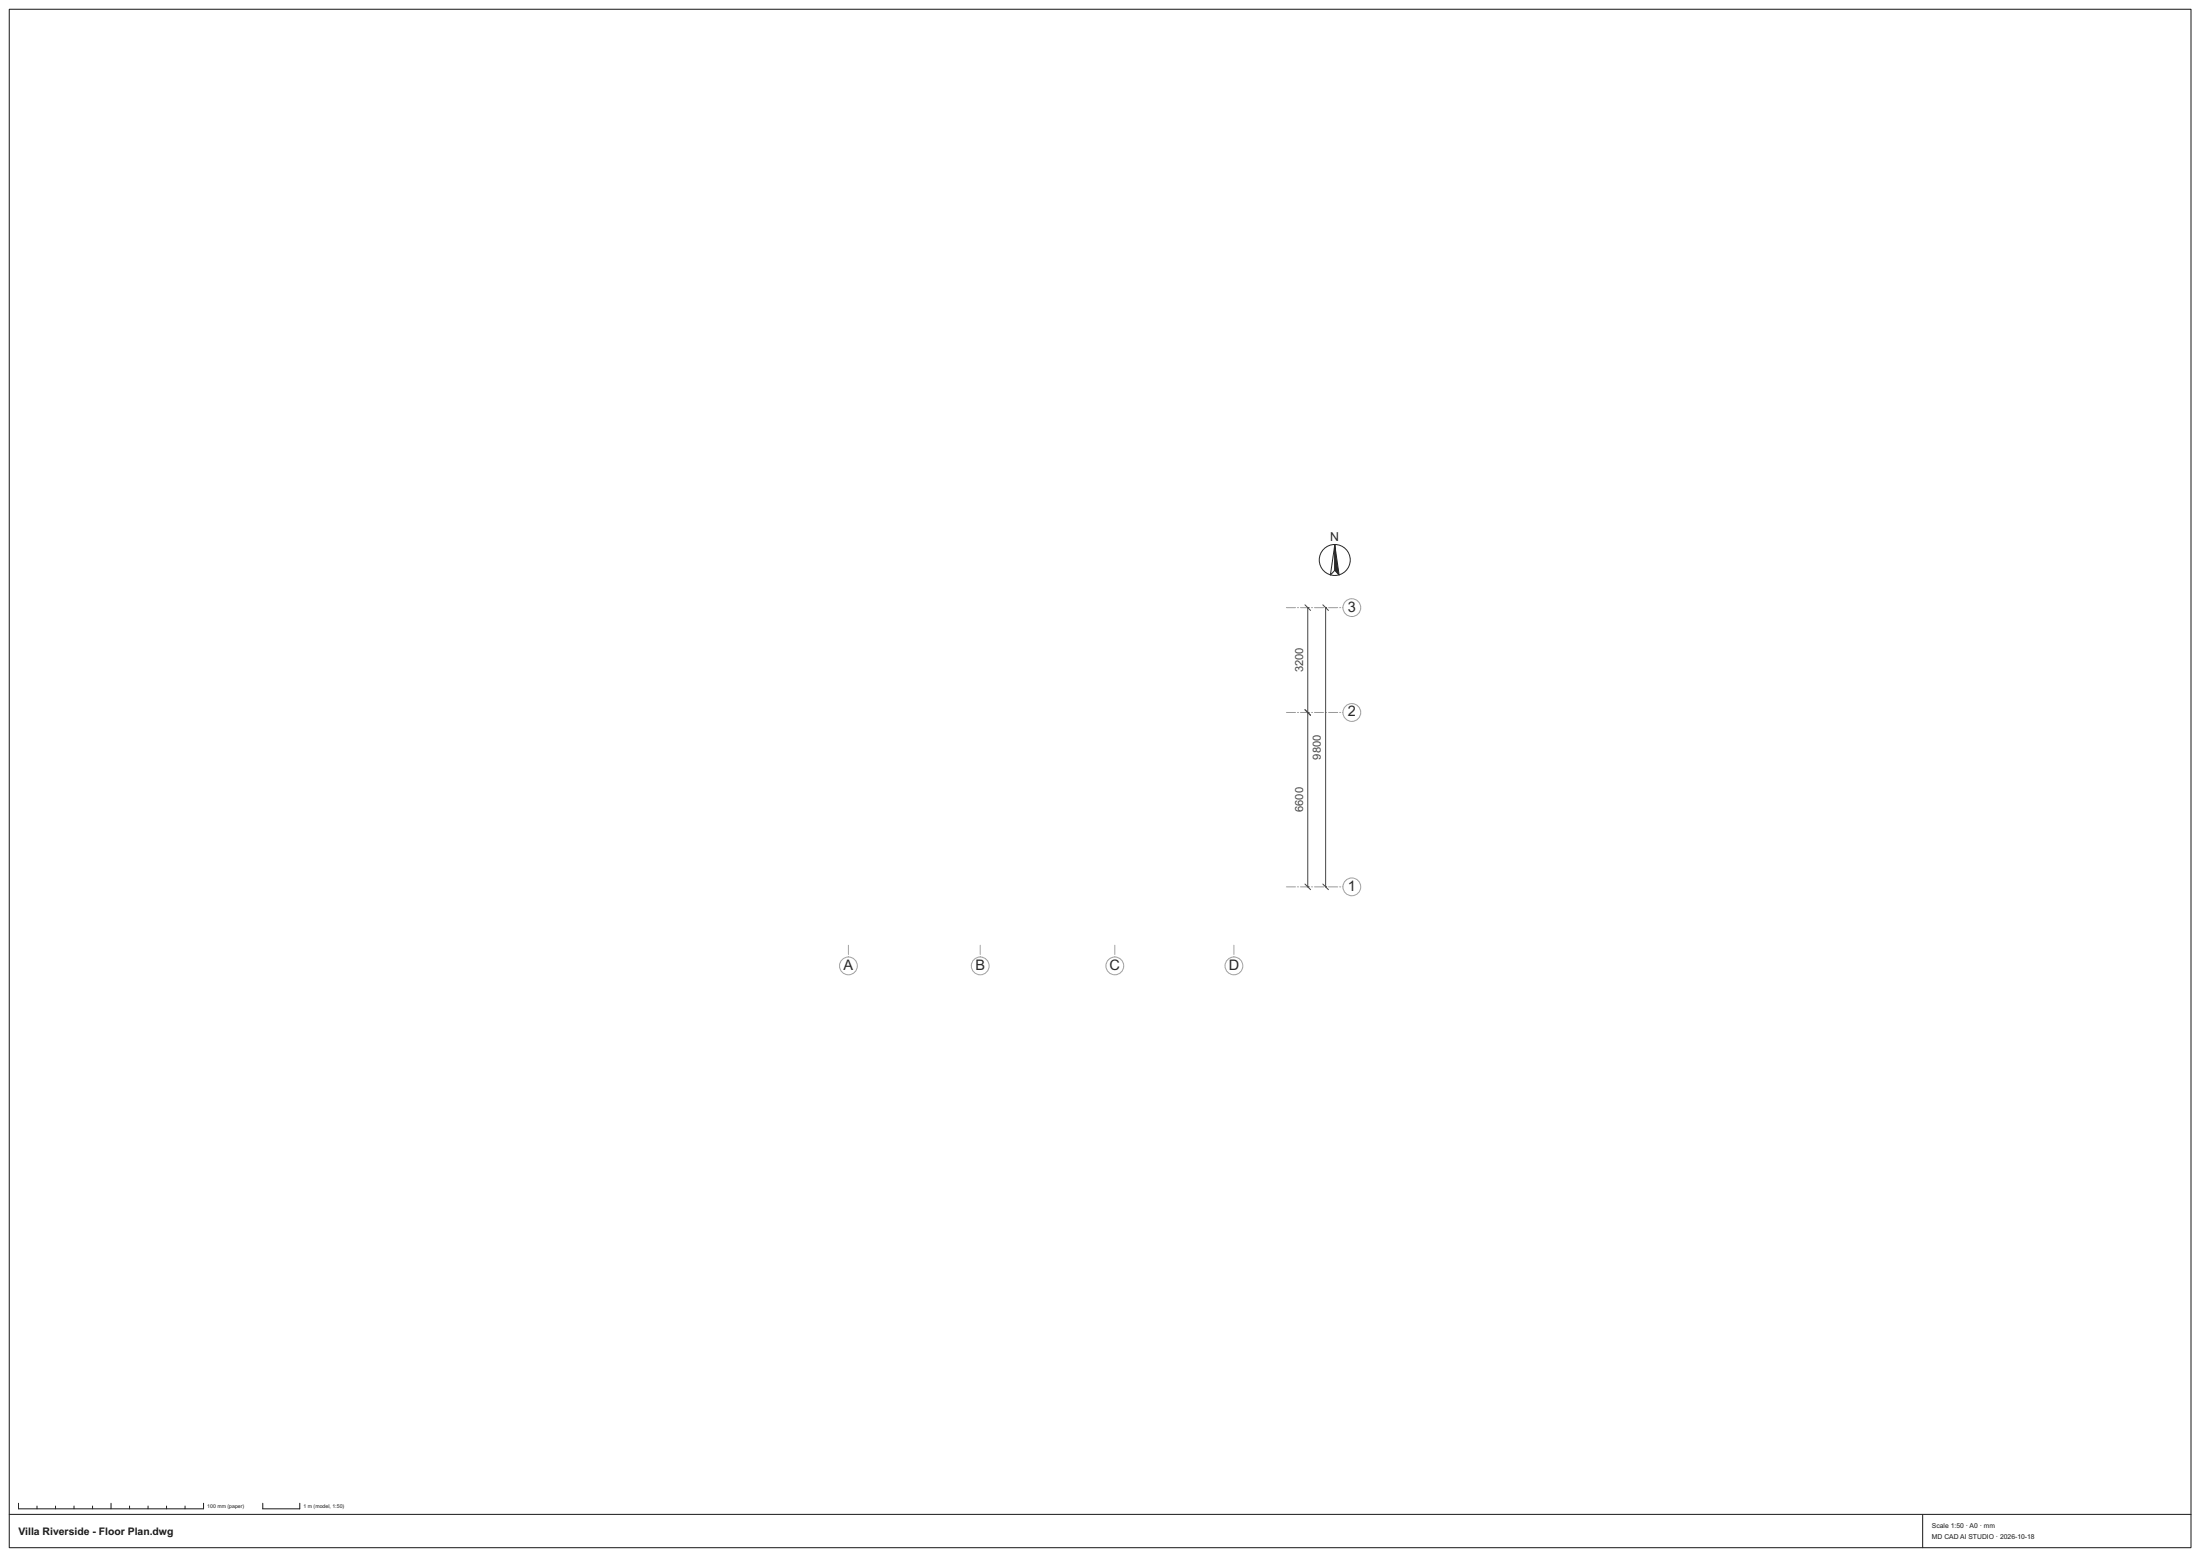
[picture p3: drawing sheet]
<svg xmlns="http://www.w3.org/2000/svg" width="1189mm" height="841mm" viewBox="0 0 1189 841" stroke-linecap="round" stroke-linejoin="round" font-family="sans-serif">
<path d="M695 328h31M695 385h31M695 479h31M458 511v6M530 511v6M602 511v6M667 511v6" fill="none" stroke="#9aa1ab" stroke-width=".54" stroke-dasharray="5 1 .6 1"/>
<g fill="none" stroke="#9aa1ab" stroke-width=".54">
<circle cx="731" cy="328" r="5"/>
<circle cx="731" cy="385" r="5"/>
<circle cx="731" cy="479" r="5"/>
<circle cx="458" cy="522" r="5"/>
<circle cx="530" cy="522" r="5"/>
<circle cx="602" cy="522" r="5"/>
<circle cx="667" cy="522" r="5"/>
</g>
<path d="M705 327l3 3M707 328h.1M707 328v151M715 327l3 3M716 328h.1M716 328v151M705 383l3 3M707 385h.1M705 478l3 3M707 479h.1M715 478l3 3M716 479h.1" fill="none" stroke="#3f4654" stroke-width=".54"/>
<g fill="none" stroke="#1f2937" stroke-width=".54">
<path d="M721 294v14l-2 3z"/>
<circle cx="721" cy="302" r="8"/>
</g>
<path d="M721 294l3 17-3-3z" fill="#1f2937" stroke="#1f2937" stroke-width=".54"/>
<g fill="none" stroke="#111827" stroke-width=".54">
<path d="M5 5h1179v831h-1179zM5 818h1179M10 812v3h100v-3M20 813v2M30 813v2M40 813v2M50 813v2M60 812v3M70 813v2M80 813v2M90 813v2M100 813v2"/>
<path d="M142 812v3h20v-3M1039 818v18"/>
</g>
<g font-size="7.9" fill="#1f2937">
<text x="728" y="330">3</text>
<text x="728" y="387">2</text>
<text x="728" y="481">1</text>
<text x="456" y="524">A</text>
<text x="527" y="524">B</text>
<text x="600" y="524">C</text>
<text x="664" y="524">D</text>
</g>
<text font-size="6.6" fill="#1f2937" x="719" y="292">N</text>
<g font-size="6" fill="#3f4654">
<text x="704" y="363" transform="rotate(-90 704 363)">3200</text>
<text x="714" y="410" transform="rotate(-90 714 410)">9800</text>
<text x="704" y="439" transform="rotate(-90 704 439)">6600</text>
</g>
<text font-size="5.6" fill="#111827" x="10" y="829">Villa Riverside - Floor Plan.dwg</text>
<g font-size="3.7" fill="#111827">
<text x="1044" y="825">Scale 1:50 · A0 · mm</text>
<text x="1044" y="831">MD CAD AI STUDIO · 2026-10-18</text>
</g>
<g font-size="2.8" fill="#111827">
<text x="112" y="815">100 mm (paper)</text>
<text x="164" y="815">1 m (model, 1:50)</text>
</g>
</svg>
